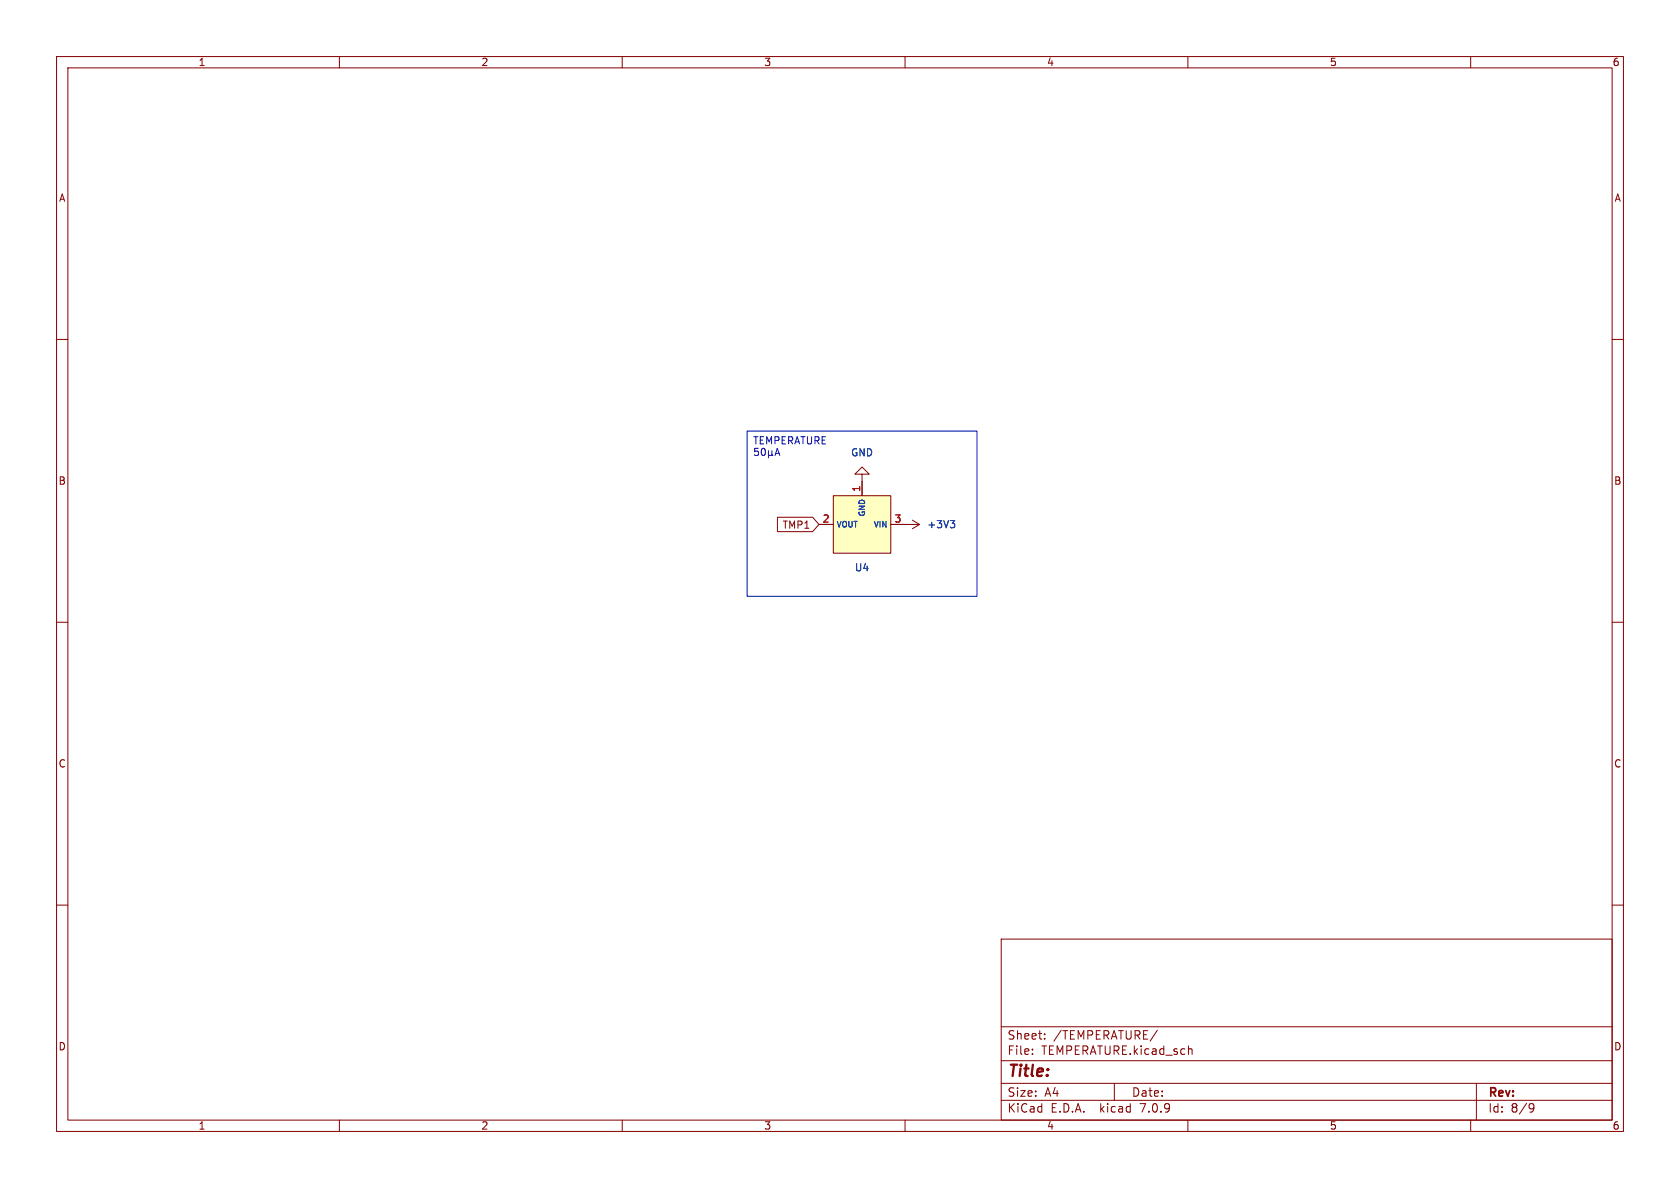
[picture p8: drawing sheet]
<svg xmlns="http://www.w3.org/2000/svg" width="297mm" height="210mm" viewBox="0 0 297 210" stroke-linecap="round" stroke-linejoin="round" font-family="sans-serif">
<g fill="none" stroke="#840000" stroke-width=".18">
<path d="M10 10h277v190h-277zM12 12h273v186h-273zM60 10v2M110 10v2M160 10v2M210 10v2M260 10v2M10 60h2M285 60h2M137.4 91.4h6.3l1.1 1.3-1.1 1.3h-6.3zM144.8 92.7h2.5M147.3 87.6h10.2v10.2h-10.2z"/>
<path d="M152.4 83.8h1.3l-1.3-1.2-1.3 1.2h1.3v3.8M157.5 92.7h5.1M161.3 91.9l1.3 .8M162.6 92.7l-1.3 .8M10 110h2M285 110h2M10 160h2M285 160h2M177 166h108v32h-108zM60 198v2M110 198v2M160 198v2"/>
<path d="M177 194.5h108M177 191.5h108M177 187.5h108M177 181.5h108M182.5 186.3v.1M182.5 185.5v.1M184.7 183.6v.1M184.7 182.8v.1M197 191.5v3M204.6 182.1l-1.3 2M210 198v2M210.3 185.4h.2l.2 .2v.8"/>
<path d="M260 198v2M261 191.5v6.5M270.6 195.1l.5 .1a.99 .99 0 0 1-.4 1.4h-.2M271.2 195.7l-.3 .3h-.3"/>
</g>
<path d="M147.3 87.6h10.2v10.2h-10.2z" fill="#ffffc2" stroke="#ffffc2" stroke-width=".18"/>
<path d="M168 92h.8l-.4 .5M168.5 92.5l.3 .2v.3l-.3 .3" fill="none" stroke="#006464" stroke-width=".18"/>
<path d="M132.1 76.2h40.6v29.2h-40.6zM133.4 79.2v.7l.2-.2 .4 .1 .1 .5-.2 .2-.5-.1M134.6 79.5v.5l.1 .4 .2 .1 .3-.2v-.8M135.9 79.7v1.2M136.5 79.7v.6M135.9 80.3l.1 .2h.3l.2-.2M136.5 80.3l.1 .2M137 80.5l.4-1.3 .4 1.3M137.1 80.2h.6" fill="none" stroke="#0000c2" stroke-width=".18"/>
<text font-size="2.8" fill="#840000" x="178" y="190.9">Title:</text>
<g font-size="2.1" fill="#840000">
<text x="178" y="184">Sheet:</text>
<text x="186.2" y="184">/TEMPERATURE/</text>
<text x="178" y="186.7">File:</text>
<text x="184.1" y="186.7">TEMPERATURE.kicad_sch</text>
<text x="178" y="196.9">KiCad</text>
<text x="178" y="194.1">Size:</text>
<text x="184.7" y="194.1">A4</text>
<text x="185.7" y="196.9">E.D.A.</text>
<text x="194.6" y="196.9">kicad</text>
<text x="200" y="194.1">Date:</text>
<text x="201.8" y="196.9">7.0.9</text>
<text x="263" y="194.3">Rev:</text>
<text x="263" y="196.9">Id:</text>
<text x="267.1" y="196.9">8/9</text>
</g>
<g font-size="1.8" fill="#840000">
<text x="35" y="11.9">1</text>
<text x="85" y="11.9">2</text>
<text x="135" y="11.9">3</text>
<text x="185" y="11.9">4</text>
<text x="235" y="11.9">5</text>
<text x="285" y="11.9">6</text>
<text x="10.3" y="35.9">A</text>
<text x="285.3" y="35.9">A</text>
<text x="10.3" y="85.9">B</text>
<text x="285.3" y="85.9">B</text>
<text x="138.2" y="93.7">TMP1</text>
<text x="10.3" y="135.9">C</text>
<text x="285.3" y="135.9">C</text>
<text x="10.3" y="185.9">D</text>
<text x="285.3" y="185.9">D</text>
<text x="35" y="199.9">1</text>
<text x="85" y="199.9">2</text>
<text x="135" y="199.9">3</text>
<text x="185" y="199.9">4</text>
<text x="235" y="199.9">5</text>
<text x="285" y="199.9">6</text>
</g>
<text font-size="1.8" fill="#0000c2" x="133" y="78.9">TEMPERATURE</text>
<g font-size="1.8" fill="#006464">
<text x="150.4" y="80.9">GND</text>
<text x="163.8" y="93.6">+3V3</text>
<text x="151" y="101.2">U4</text>
</g>
<g font-size="1.8" fill="#a90000">
<text x="152.1" y="87.1" transform="rotate(-90 152.1 87.1)">1</text>
<text x="145.3" y="92.5">2</text>
<text x="158" y="92.5">3</text>
</g>
<g font-size="1.4" fill="#006464">
<text x="147.8" y="93.4">VOUT</text>
<text x="153.1" y="91.4" transform="rotate(-90 153.1 91.4)">GND</text>
<text x="154.3" y="93.4">VIN</text>
</g>
</svg>
